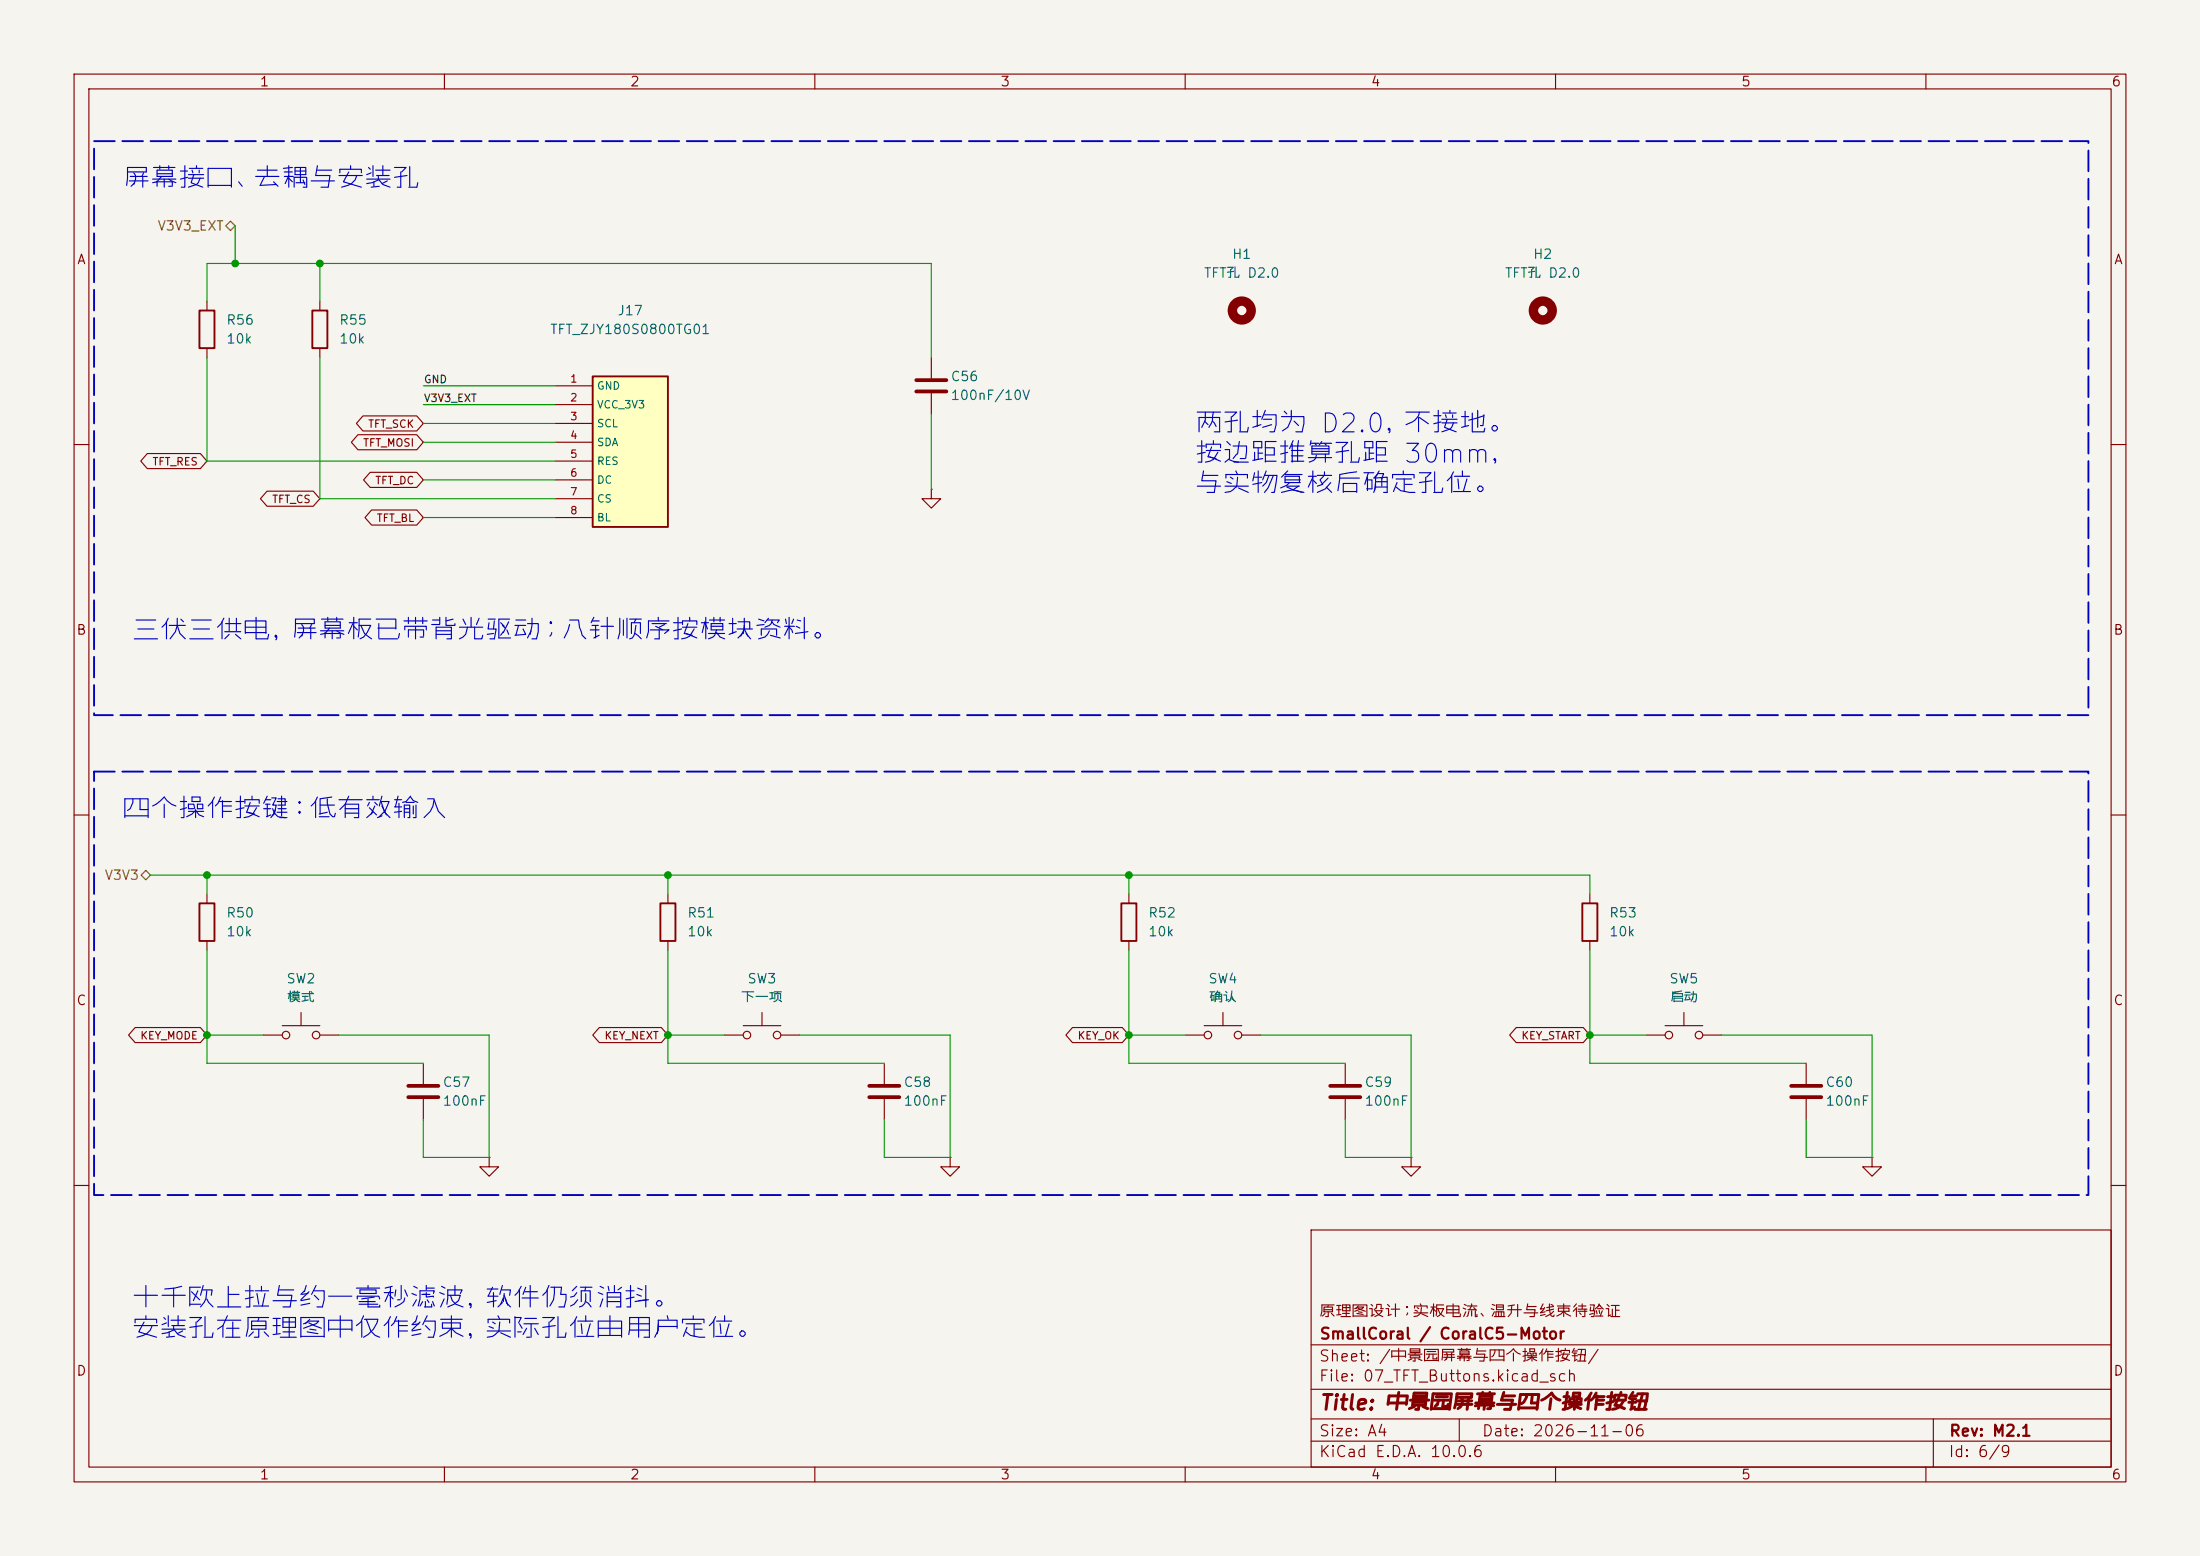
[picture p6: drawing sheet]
(kicad_sch
 (version 20260306)
 (generator "eeschema")
 (generator_version "10.0")
 (paper "A4")
 (title_block
  (title "中景园屏幕与四个操作按钮")
  (date "2026-11-06")
  (rev "M2.1")
  (company "SmallCoral / CoralC5-Motor")
  (comment 1 "原理图设计；实板电流、温升与线束待验证"))
 (lib_symbols
  (symbol "Motor:Device__C"
   (pin_numbers (hide yes))
   (pin_names
    (offset 0.254)) (exclude_from_sim no) (in_bom yes) (on_board yes)
   (in_pos_files yes)
   (duplicate_pin_numbers_are_jumpers no)
   (property "Reference" "C" (at 0.635 2.54 0) (show_name no) (do_not_autoplace no) (effects (font (size 1.27 1.27)) (justify left)))
   (property "Value" "C" (at 0.635 -2.54 0) (show_name no) (do_not_autoplace no) (effects (font (size 1.27 1.27)) (justify left)))
   (property "Footprint" "" (at 0.9652 -3.81 0) (show_name no) (do_not_autoplace no) (hide yes) (effects (font (size 1.27 1.27))))
   (property "Datasheet" "" (at 0 0 0) (show_name no) (do_not_autoplace no) (hide yes) (effects (font (size 1.27 1.27))))
   (property "Description" "Unpolarized capacitor" (at 0 0 0) (show_name no) (do_not_autoplace no) (hide yes) (effects (font (size 1.27 1.27))))
   (symbol "Device__C_0_1"
    (polyline (pts (xy -2.032 0.762) (xy 2.032 0.762)) (stroke (width 0.508) (type default)) (fill (type none)))
    (polyline (pts (xy -2.032 -0.762) (xy 2.032 -0.762)) (stroke (width 0.508) (type default)) (fill (type none))))
   (symbol "Device__C_1_1"
    (pin passive line (at 0 3.81 270) (length 2.794) (name "" (effects (font (size 1.27 1.27)))) (number "1" (effects (font (size 1.27 1.27)))))
    (pin passive line (at 0 -3.81 90) (length 2.794) (name "" (effects (font (size 1.27 1.27)))) (number "2" (effects (font (size 1.27 1.27))))))
   (embedded_fonts no))
  (symbol "Motor:Device__R"
   (pin_numbers (hide yes))
   (pin_names
    (offset 0)) (exclude_from_sim no) (in_bom yes) (on_board yes)
   (in_pos_files yes)
   (duplicate_pin_numbers_are_jumpers no)
   (property "Reference" "R" (at 2.032 0 90) (show_name no) (do_not_autoplace no) (effects (font (size 1.27 1.27))))
   (property "Value" "R" (at 0 0 90) (show_name no) (do_not_autoplace no) (effects (font (size 1.27 1.27))))
   (property "Footprint" "" (at -1.778 0 90) (show_name no) (do_not_autoplace no) (hide yes) (effects (font (size 1.27 1.27))))
   (property "Datasheet" "" (at 0 0 0) (show_name no) (do_not_autoplace no) (hide yes) (effects (font (size 1.27 1.27))))
   (property "Description" "Resistor" (at 0 0 0) (show_name no) (do_not_autoplace no) (hide yes) (effects (font (size 1.27 1.27))))
   (symbol "Device__R_0_1"
    (rectangle (start -1.016 -2.54) (end 1.016 2.54) (stroke (width 0.254) (type default)) (fill (type none))))
   (symbol "Device__R_1_1"
    (pin passive line (at 0 3.81 270) (length 1.27) (name "" (effects (font (size 1.27 1.27)))) (number "1" (effects (font (size 1.27 1.27)))))
    (pin passive line (at 0 -3.81 90) (length 1.27) (name "" (effects (font (size 1.27 1.27)))) (number "2" (effects (font (size 1.27 1.27))))))
   (embedded_fonts no))
  (symbol "Motor:M2_J17"
   (pin_names
    (offset 0.5)) (exclude_from_sim no) (in_bom yes) (on_board yes)
   (in_pos_files yes)
   (duplicate_pin_numbers_are_jumpers no)
   (property "Reference" "J" (at 0 25.4 0) (show_name no) (do_not_autoplace no) (effects (font (size 1.27 1.27))))
   (property "Value" "TFT_ZJY180S0800TG01" (at 0 22.86 0) (show_name no) (do_not_autoplace no) (effects (font (size 1.27 1.27))))
   (property "Footprint" "Motor:Connector_PinHeader_2.54mm__PinHeader_1x08_P2.54mm_Vertical" (at 0 0 0) (show_name no) (do_not_autoplace no) (hide yes) (effects (font (size 1.27 1.27))))
   (property "Datasheet" "" (at 0 0 0) (show_name no) (do_not_autoplace no) (hide yes) (effects (font (size 1.27 1.27))))
   (property "Description" "" (at 0 0 0) (show_name no) (do_not_autoplace no) (hide yes) (effects (font (size 1.27 1.27))))
   (symbol "M2_J17_0_1"
    (rectangle (start -5.08 10.16) (end 5.08 -10.16) (stroke (width 0.254) (type default)) (fill (type background))))
   (symbol "M2_J17_1_1"
    (pin passive line (at -10.16 8.89 0) (length 5.08) (name "GND" (effects (font (size 1.016 1.016)))) (number "1" (effects (font (size 1.016 1.016)))))
    (pin passive line (at -10.16 6.35 0) (length 5.08) (name "VCC_3V3" (effects (font (size 1.016 1.016)))) (number "2" (effects (font (size 1.016 1.016)))))
    (pin passive line (at -10.16 3.81 0) (length 5.08) (name "SCL" (effects (font (size 1.016 1.016)))) (number "3" (effects (font (size 1.016 1.016)))))
    (pin passive line (at -10.16 1.27 0) (length 5.08) (name "SDA" (effects (font (size 1.016 1.016)))) (number "4" (effects (font (size 1.016 1.016)))))
    (pin passive line (at -10.16 -1.27 0) (length 5.08) (name "RES" (effects (font (size 1.016 1.016)))) (number "5" (effects (font (size 1.016 1.016)))))
    (pin passive line (at -10.16 -3.81 0) (length 5.08) (name "DC" (effects (font (size 1.016 1.016)))) (number "6" (effects (font (size 1.016 1.016)))))
    (pin passive line (at -10.16 -6.35 0) (length 5.08) (name "CS" (effects (font (size 1.016 1.016)))) (number "7" (effects (font (size 1.016 1.016)))))
    (pin passive line (at -10.16 -8.89 0) (length 5.08) (name "BL" (effects (font (size 1.016 1.016)))) (number "8" (effects (font (size 1.016 1.016))))))
   (embedded_fonts no))
  (symbol "Motor:Mechanical__MountingHole"
   (pin_names
    (offset 1.016)) (exclude_from_sim no) (in_bom no) (on_board yes)
   (in_pos_files yes)
   (duplicate_pin_numbers_are_jumpers no)
   (property "Reference" "H" (at 0 5.08 0) (show_name no) (do_not_autoplace no) (effects (font (size 1.27 1.27))))
   (property "Value" "MountingHole" (at 0 3.175 0) (show_name no) (do_not_autoplace no) (effects (font (size 1.27 1.27))))
   (property "Footprint" "" (at 0 0 0) (show_name no) (do_not_autoplace no) (hide yes) (effects (font (size 1.27 1.27))))
   (property "Datasheet" "" (at 0 0 0) (show_name no) (do_not_autoplace no) (hide yes) (effects (font (size 1.27 1.27))))
   (property "Description" "Mounting Hole without connection" (at 0 0 0) (show_name no) (do_not_autoplace no) (hide yes) (effects (font (size 1.27 1.27))))
   (symbol "Mechanical__MountingHole_0_1"
    (circle (center 0 0) (radius 1.27) (stroke (width 1.27) (type default)) (fill (type none))))
   (embedded_fonts no))
  (symbol "Motor:Switch__SW_Push"
   (pin_numbers (hide yes))
   (pin_names
    (offset 1.016) (hide yes)) (exclude_from_sim no) (in_bom yes) (on_board yes)
   (in_pos_files yes)
   (duplicate_pin_numbers_are_jumpers no)
   (property "Reference" "SW" (at 1.27 2.54 0) (show_name no) (do_not_autoplace no) (effects (font (size 1.27 1.27)) (justify left)))
   (property "Value" "SW_Push" (at 0 -1.524 0) (show_name no) (do_not_autoplace no) (effects (font (size 1.27 1.27))))
   (property "Footprint" "" (at 0 5.08 0) (show_name no) (do_not_autoplace no) (hide yes) (effects (font (size 1.27 1.27))))
   (property "Datasheet" "" (at 0 5.08 0) (show_name no) (do_not_autoplace no) (hide yes) (effects (font (size 1.27 1.27))))
   (property "Description" "Push button switch, generic, two pins" (at 0 0 0) (show_name no) (do_not_autoplace no) (hide yes) (effects (font (size 1.27 1.27))))
   (symbol "Switch__SW_Push_0_1"
    (circle (center -2.032 0) (radius 0.508) (stroke (width 0) (type default)) (fill (type none)))
    (polyline (pts (xy 0 1.27) (xy 0 3.048)) (stroke (width 0) (type default)) (fill (type none)))
    (circle (center 2.032 0) (radius 0.508) (stroke (width 0) (type default)) (fill (type none)))
    (polyline (pts (xy 2.54 1.27) (xy -2.54 1.27)) (stroke (width 0) (type default)) (fill (type none)))
    (pin passive line (at -5.08 0 0) (length 2.54) (name "1" (effects (font (size 1.27 1.27)))) (number "1" (effects (font (size 1.27 1.27)))))
    (pin passive line (at 5.08 0 180) (length 2.54) (name "2" (effects (font (size 1.27 1.27)))) (number "2" (effects (font (size 1.27 1.27))))))
   (embedded_fonts no))
  (symbol "Motor:power__GND"
   (power global)
   (pin_numbers (hide yes))
   (pin_names
    (offset 0) (hide yes)) (exclude_from_sim no) (in_bom yes) (on_board yes)
   (in_pos_files yes)
   (duplicate_pin_numbers_are_jumpers no)
   (property "Reference" "#PWR" (at 0 -6.35 0) (show_name no) (do_not_autoplace no) (hide yes) (effects (font (size 1.27 1.27))))
   (property "Value" "GND" (at 0 -3.81 0) (show_name no) (do_not_autoplace no) (effects (font (size 1.27 1.27))))
   (property "Footprint" "" (at 0 0 0) (show_name no) (do_not_autoplace no) (hide yes) (effects (font (size 1.27 1.27))))
   (property "Datasheet" "" (at 0 0 0) (show_name no) (do_not_autoplace no) (hide yes) (effects (font (size 1.27 1.27))))
   (property "Description" "Power symbol creates a global label with name \"GND\" , ground" (at 0 0 0) (show_name no) (do_not_autoplace no) (hide yes) (effects (font (size 1.27 1.27))))
   (symbol "power__GND_0_1"
    (polyline (pts (xy 0 0) (xy 0 -1.27) (xy 1.27 -1.27) (xy 0 -2.54) (xy -1.27 -1.27) (xy 0 -1.27)) (stroke (width 0) (type default)) (fill (type none))))
   (symbol "power__GND_1_1"
    (pin power_in line (at 0 0 270) (length 0) (name "" (effects (font (size 1.27 1.27)))) (number "1" (effects (font (size 1.27 1.27))))))
   (embedded_fonts no)))
 (symbol
  (lib_id "Motor:M2_J17")
  (at 85.09 60.96 0)
  (unit 1)
  (body_style 1)
  (exclude_from_sim no)
  (in_bom yes)
  (on_board yes)
  (in_pos_files yes)
  (dnp no)
  (property "Reference" "J17" (at 85.09 41.91 0) (show_name no) (do_not_autoplace no) (effects (font (size 1.27 1.27))))
  (property "Value" "TFT_ZJY180S0800TG01" (at 85.09 44.45 0) (show_name no) (do_not_autoplace no) (effects (font (size 1.27 1.27))))
  (property "Footprint" "Motor:Connector_PinHeader_2.54mm__PinHeader_1x08_P2.54mm_Vertical" (at 85.09 60.96 0) (hide yes) (show_name no) (do_not_autoplace no) (effects (font (size 1.27 1.27))))
  (property "Datasheet" "" (at 85.09 60.96 0) (hide yes) (show_name no) (do_not_autoplace no) (effects (font (size 1.27 1.27))))
  (property "Description" "" (at 85.09 60.96 0) (show_name no) (do_not_autoplace no) (effects (font (size 1.27 1.27))))
  (pin "1")
  (pin "2")
  (pin "3")
  (pin "4")
  (pin "5")
  (pin "6")
  (pin "7")
  (pin "8"))
 (symbol
  (lib_id "Motor:power__GND")
  (at 128.27 156.21 0)
  (unit 1)
  (body_style 1)
  (exclude_from_sim no)
  (in_bom no)
  (on_board no)
  (in_pos_files yes)
  (dnp no)
  (property "Reference" "#PWR205" (at 128.27 156.21 0) (hide yes) (show_name no) (do_not_autoplace no) (effects (font (size 1.27 1.27))))
  (property "Value" "GND" (at 128.27 160.02 0) (hide yes) (show_name no) (do_not_autoplace no) (effects (font (size 1.27 1.27))))
  (property "Footprint" "" (at 128.27 156.21 0) (hide yes) (show_name no) (do_not_autoplace no) (effects (font (size 1.27 1.27))))
  (property "Datasheet" "" (at 128.27 156.21 0) (hide yes) (show_name no) (do_not_autoplace no) (effects (font (size 1.27 1.27))))
  (property "Description" "" (at 128.27 156.21 0) (show_name no) (do_not_autoplace no) (effects (font (size 1.27 1.27))))
  (pin "1"))
 (symbol
  (lib_id "Motor:Device__R")
  (at 152.4 124.46 0)
  (unit 1)
  (body_style 1)
  (exclude_from_sim no)
  (in_bom yes)
  (on_board yes)
  (in_pos_files yes)
  (dnp no)
  (property "Reference" "R52" (at 154.94 123.19 0) (show_name no) (do_not_autoplace no) (effects (font (size 1.27 1.27)) (justify left)))
  (property "Value" "10k" (at 154.94 125.73 0) (show_name no) (do_not_autoplace no) (effects (font (size 1.27 1.27)) (justify left)))
  (property "Footprint" "Motor:Resistor_SMD__R_0603_1608Metric" (at 152.4 124.46 0) (hide yes) (show_name no) (do_not_autoplace no) (effects (font (size 1.27 1.27))))
  (property "Datasheet" "" (at 152.4 124.46 0) (hide yes) (show_name no) (do_not_autoplace no) (effects (font (size 1.27 1.27))))
  (property "Description" "" (at 152.4 124.46 0) (show_name no) (do_not_autoplace no) (effects (font (size 1.27 1.27))))
  (pin "1")
  (pin "2"))
 (symbol
  (lib_id "Motor:Mechanical__MountingHole")
  (at 208.28 41.91 0)
  (unit 1)
  (body_style 1)
  (exclude_from_sim no)
  (in_bom no)
  (on_board yes)
  (in_pos_files yes)
  (dnp no)
  (property "Reference" "H2" (at 208.28 34.29 0) (show_name no) (do_not_autoplace no) (effects (font (size 1.27 1.27))))
  (property "Value" "TFT孔 D2.0" (at 208.28 36.83 0) (show_name no) (do_not_autoplace no) (effects (font (size 1.27 1.27))))
  (property "Footprint" "Motor:MountingHole__MountingHole_2mm" (at 208.28 41.91 0) (hide yes) (show_name no) (do_not_autoplace no) (effects (font (size 1.27 1.27))))
  (property "Datasheet" "" (at 208.28 41.91 0) (hide yes) (show_name no) (do_not_autoplace no) (effects (font (size 1.27 1.27))))
  (property "Description" "" (at 208.28 41.91 0) (show_name no) (do_not_autoplace no) (effects (font (size 1.27 1.27)))))
 (symbol
  (lib_id "Motor:Device__C")
  (at 125.73 52.07 0)
  (unit 1)
  (body_style 1)
  (exclude_from_sim no)
  (in_bom yes)
  (on_board yes)
  (in_pos_files yes)
  (dnp no)
  (property "Reference" "C56" (at 128.27 50.8 0) (show_name no) (do_not_autoplace no) (effects (font (size 1.27 1.27)) (justify left)))
  (property "Value" "100nF/10V" (at 128.27 53.34 0) (show_name no) (do_not_autoplace no) (effects (font (size 1.27 1.27)) (justify left)))
  (property "Footprint" "Motor:Capacitor_SMD__C_0603_1608Metric" (at 125.73 52.07 0) (hide yes) (show_name no) (do_not_autoplace no) (effects (font (size 1.27 1.27))))
  (property "Datasheet" "" (at 125.73 52.07 0) (hide yes) (show_name no) (do_not_autoplace no) (effects (font (size 1.27 1.27))))
  (property "Description" "" (at 125.73 52.07 0) (show_name no) (do_not_autoplace no) (effects (font (size 1.27 1.27))))
  (pin "1")
  (pin "2"))
 (symbol
  (lib_id "Motor:Device__R")
  (at 214.63 124.46 0)
  (unit 1)
  (body_style 1)
  (exclude_from_sim no)
  (in_bom yes)
  (on_board yes)
  (in_pos_files yes)
  (dnp no)
  (property "Reference" "R53" (at 217.17 123.19 0) (show_name no) (do_not_autoplace no) (effects (font (size 1.27 1.27)) (justify left)))
  (property "Value" "10k" (at 217.17 125.73 0) (show_name no) (do_not_autoplace no) (effects (font (size 1.27 1.27)) (justify left)))
  (property "Footprint" "Motor:Resistor_SMD__R_0603_1608Metric" (at 214.63 124.46 0) (hide yes) (show_name no) (do_not_autoplace no) (effects (font (size 1.27 1.27))))
  (property "Datasheet" "" (at 214.63 124.46 0) (hide yes) (show_name no) (do_not_autoplace no) (effects (font (size 1.27 1.27))))
  (property "Description" "" (at 214.63 124.46 0) (show_name no) (do_not_autoplace no) (effects (font (size 1.27 1.27))))
  (pin "1")
  (pin "2"))
 (symbol
  (lib_id "Motor:Mechanical__MountingHole")
  (at 167.64 41.91 0)
  (unit 1)
  (body_style 1)
  (exclude_from_sim no)
  (in_bom no)
  (on_board yes)
  (in_pos_files yes)
  (dnp no)
  (property "Reference" "H1" (at 167.64 34.29 0) (show_name no) (do_not_autoplace no) (effects (font (size 1.27 1.27))))
  (property "Value" "TFT孔 D2.0" (at 167.64 36.83 0) (show_name no) (do_not_autoplace no) (effects (font (size 1.27 1.27))))
  (property "Footprint" "Motor:MountingHole__MountingHole_2mm" (at 167.64 41.91 0) (hide yes) (show_name no) (do_not_autoplace no) (effects (font (size 1.27 1.27))))
  (property "Datasheet" "" (at 167.64 41.91 0) (hide yes) (show_name no) (do_not_autoplace no) (effects (font (size 1.27 1.27))))
  (property "Description" "" (at 167.64 41.91 0) (show_name no) (do_not_autoplace no) (effects (font (size 1.27 1.27)))))
 (symbol
  (lib_id "Motor:Device__R")
  (at 27.94 44.45 0)
  (unit 1)
  (body_style 1)
  (exclude_from_sim no)
  (in_bom yes)
  (on_board yes)
  (in_pos_files yes)
  (dnp no)
  (property "Reference" "R56" (at 30.48 43.18 0) (show_name no) (do_not_autoplace no) (effects (font (size 1.27 1.27)) (justify left)))
  (property "Value" "10k" (at 30.48 45.72 0) (show_name no) (do_not_autoplace no) (effects (font (size 1.27 1.27)) (justify left)))
  (property "Footprint" "Motor:Resistor_SMD__R_0603_1608Metric" (at 27.94 44.45 0) (hide yes) (show_name no) (do_not_autoplace no) (effects (font (size 1.27 1.27))))
  (property "Datasheet" "" (at 27.94 44.45 0) (hide yes) (show_name no) (do_not_autoplace no) (effects (font (size 1.27 1.27))))
  (property "Description" "" (at 27.94 44.45 0) (show_name no) (do_not_autoplace no) (effects (font (size 1.27 1.27))))
  (pin "1")
  (pin "2"))
 (symbol
  (lib_id "Motor:Device__C")
  (at 57.15 147.32 0)
  (unit 1)
  (body_style 1)
  (exclude_from_sim no)
  (in_bom yes)
  (on_board yes)
  (in_pos_files yes)
  (dnp no)
  (property "Reference" "C57" (at 59.69 146.05 0) (show_name no) (do_not_autoplace no) (effects (font (size 1.27 1.27)) (justify left)))
  (property "Value" "100nF" (at 59.69 148.59 0) (show_name no) (do_not_autoplace no) (effects (font (size 1.27 1.27)) (justify left)))
  (property "Footprint" "Motor:Capacitor_SMD__C_0603_1608Metric" (at 57.15 147.32 0) (hide yes) (show_name no) (do_not_autoplace no) (effects (font (size 1.27 1.27))))
  (property "Datasheet" "" (at 57.15 147.32 0) (hide yes) (show_name no) (do_not_autoplace no) (effects (font (size 1.27 1.27))))
  (property "Description" "" (at 57.15 147.32 0) (show_name no) (do_not_autoplace no) (effects (font (size 1.27 1.27))))
  (pin "1")
  (pin "2"))
 (symbol
  (lib_id "Motor:Device__C")
  (at 243.84 147.32 0)
  (unit 1)
  (body_style 1)
  (exclude_from_sim no)
  (in_bom yes)
  (on_board yes)
  (in_pos_files yes)
  (dnp no)
  (property "Reference" "C60" (at 246.38 146.05 0) (show_name no) (do_not_autoplace no) (effects (font (size 1.27 1.27)) (justify left)))
  (property "Value" "100nF" (at 246.38 148.59 0) (show_name no) (do_not_autoplace no) (effects (font (size 1.27 1.27)) (justify left)))
  (property "Footprint" "Motor:Capacitor_SMD__C_0603_1608Metric" (at 243.84 147.32 0) (hide yes) (show_name no) (do_not_autoplace no) (effects (font (size 1.27 1.27))))
  (property "Datasheet" "" (at 243.84 147.32 0) (hide yes) (show_name no) (do_not_autoplace no) (effects (font (size 1.27 1.27))))
  (property "Description" "" (at 243.84 147.32 0) (show_name no) (do_not_autoplace no) (effects (font (size 1.27 1.27))))
  (pin "1")
  (pin "2"))
 (symbol
  (lib_id "Motor:power__GND")
  (at 252.73 156.21 0)
  (unit 1)
  (body_style 1)
  (exclude_from_sim no)
  (in_bom no)
  (on_board no)
  (in_pos_files yes)
  (dnp no)
  (property "Reference" "#PWR207" (at 252.73 156.21 0) (hide yes) (show_name no) (do_not_autoplace no) (effects (font (size 1.27 1.27))))
  (property "Value" "GND" (at 252.73 160.02 0) (hide yes) (show_name no) (do_not_autoplace no) (effects (font (size 1.27 1.27))))
  (property "Footprint" "" (at 252.73 156.21 0) (hide yes) (show_name no) (do_not_autoplace no) (effects (font (size 1.27 1.27))))
  (property "Datasheet" "" (at 252.73 156.21 0) (hide yes) (show_name no) (do_not_autoplace no) (effects (font (size 1.27 1.27))))
  (property "Description" "" (at 252.73 156.21 0) (show_name no) (do_not_autoplace no) (effects (font (size 1.27 1.27))))
  (pin "1"))
 (symbol
  (lib_id "Motor:Device__C")
  (at 119.38 147.32 0)
  (unit 1)
  (body_style 1)
  (exclude_from_sim no)
  (in_bom yes)
  (on_board yes)
  (in_pos_files yes)
  (dnp no)
  (property "Reference" "C58" (at 121.92 146.05 0) (show_name no) (do_not_autoplace no) (effects (font (size 1.27 1.27)) (justify left)))
  (property "Value" "100nF" (at 121.92 148.59 0) (show_name no) (do_not_autoplace no) (effects (font (size 1.27 1.27)) (justify left)))
  (property "Footprint" "Motor:Capacitor_SMD__C_0603_1608Metric" (at 119.38 147.32 0) (hide yes) (show_name no) (do_not_autoplace no) (effects (font (size 1.27 1.27))))
  (property "Datasheet" "" (at 119.38 147.32 0) (hide yes) (show_name no) (do_not_autoplace no) (effects (font (size 1.27 1.27))))
  (property "Description" "" (at 119.38 147.32 0) (show_name no) (do_not_autoplace no) (effects (font (size 1.27 1.27))))
  (pin "1")
  (pin "2"))
 (symbol
  (lib_id "Motor:Device__R")
  (at 90.17 124.46 0)
  (unit 1)
  (body_style 1)
  (exclude_from_sim no)
  (in_bom yes)
  (on_board yes)
  (in_pos_files yes)
  (dnp no)
  (property "Reference" "R51" (at 92.71 123.19 0) (show_name no) (do_not_autoplace no) (effects (font (size 1.27 1.27)) (justify left)))
  (property "Value" "10k" (at 92.71 125.73 0) (show_name no) (do_not_autoplace no) (effects (font (size 1.27 1.27)) (justify left)))
  (property "Footprint" "Motor:Resistor_SMD__R_0603_1608Metric" (at 90.17 124.46 0) (hide yes) (show_name no) (do_not_autoplace no) (effects (font (size 1.27 1.27))))
  (property "Datasheet" "" (at 90.17 124.46 0) (hide yes) (show_name no) (do_not_autoplace no) (effects (font (size 1.27 1.27))))
  (property "Description" "" (at 90.17 124.46 0) (show_name no) (do_not_autoplace no) (effects (font (size 1.27 1.27))))
  (pin "1")
  (pin "2"))
 (symbol
  (lib_id "Motor:Device__R")
  (at 27.94 124.46 0)
  (unit 1)
  (body_style 1)
  (exclude_from_sim no)
  (in_bom yes)
  (on_board yes)
  (in_pos_files yes)
  (dnp no)
  (property "Reference" "R50" (at 30.48 123.19 0) (show_name no) (do_not_autoplace no) (effects (font (size 1.27 1.27)) (justify left)))
  (property "Value" "10k" (at 30.48 125.73 0) (show_name no) (do_not_autoplace no) (effects (font (size 1.27 1.27)) (justify left)))
  (property "Footprint" "Motor:Resistor_SMD__R_0603_1608Metric" (at 27.94 124.46 0) (hide yes) (show_name no) (do_not_autoplace no) (effects (font (size 1.27 1.27))))
  (property "Datasheet" "" (at 27.94 124.46 0) (hide yes) (show_name no) (do_not_autoplace no) (effects (font (size 1.27 1.27))))
  (property "Description" "" (at 27.94 124.46 0) (show_name no) (do_not_autoplace no) (effects (font (size 1.27 1.27))))
  (pin "1")
  (pin "2"))
 (symbol
  (lib_id "Motor:Device__C")
  (at 181.61 147.32 0)
  (unit 1)
  (body_style 1)
  (exclude_from_sim no)
  (in_bom yes)
  (on_board yes)
  (in_pos_files yes)
  (dnp no)
  (property "Reference" "C59" (at 184.15 146.05 0) (show_name no) (do_not_autoplace no) (effects (font (size 1.27 1.27)) (justify left)))
  (property "Value" "100nF" (at 184.15 148.59 0) (show_name no) (do_not_autoplace no) (effects (font (size 1.27 1.27)) (justify left)))
  (property "Footprint" "Motor:Capacitor_SMD__C_0603_1608Metric" (at 181.61 147.32 0) (hide yes) (show_name no) (do_not_autoplace no) (effects (font (size 1.27 1.27))))
  (property "Datasheet" "" (at 181.61 147.32 0) (hide yes) (show_name no) (do_not_autoplace no) (effects (font (size 1.27 1.27))))
  (property "Description" "" (at 181.61 147.32 0) (show_name no) (do_not_autoplace no) (effects (font (size 1.27 1.27))))
  (pin "1")
  (pin "2"))
 (symbol
  (lib_id "Motor:Switch__SW_Push")
  (at 227.33 139.7 0)
  (unit 1)
  (body_style 1)
  (exclude_from_sim no)
  (in_bom yes)
  (on_board yes)
  (in_pos_files yes)
  (dnp no)
  (property "Reference" "SW5" (at 227.33 132.08 0) (show_name no) (do_not_autoplace no) (effects (font (size 1.27 1.27))))
  (property "Value" "启动" (at 227.33 134.62 0) (show_name no) (do_not_autoplace no) (effects (font (size 1.27 1.27))))
  (property "Footprint" "Motor:Button_Switch_THT__SW_PUSH_6mm_H4.3mm" (at 227.33 139.7 0) (hide yes) (show_name no) (do_not_autoplace no) (effects (font (size 1.27 1.27))))
  (property "Datasheet" "" (at 227.33 139.7 0) (hide yes) (show_name no) (do_not_autoplace no) (effects (font (size 1.27 1.27))))
  (property "Description" "" (at 227.33 139.7 0) (show_name no) (do_not_autoplace no) (effects (font (size 1.27 1.27))))
  (pin "1")
  (pin "2"))
 (symbol
  (lib_id "Motor:Switch__SW_Push")
  (at 102.87 139.7 0)
  (unit 1)
  (body_style 1)
  (exclude_from_sim no)
  (in_bom yes)
  (on_board yes)
  (in_pos_files yes)
  (dnp no)
  (property "Reference" "SW3" (at 102.87 132.08 0) (show_name no) (do_not_autoplace no) (effects (font (size 1.27 1.27))))
  (property "Value" "下一项" (at 102.87 134.62 0) (show_name no) (do_not_autoplace no) (effects (font (size 1.27 1.27))))
  (property "Footprint" "Motor:Button_Switch_THT__SW_PUSH_6mm_H4.3mm" (at 102.87 139.7 0) (hide yes) (show_name no) (do_not_autoplace no) (effects (font (size 1.27 1.27))))
  (property "Datasheet" "" (at 102.87 139.7 0) (hide yes) (show_name no) (do_not_autoplace no) (effects (font (size 1.27 1.27))))
  (property "Description" "" (at 102.87 139.7 0) (show_name no) (do_not_autoplace no) (effects (font (size 1.27 1.27))))
  (pin "1")
  (pin "2"))
 (symbol
  (lib_id "Motor:power__GND")
  (at 190.5 156.21 0)
  (unit 1)
  (body_style 1)
  (exclude_from_sim no)
  (in_bom no)
  (on_board no)
  (in_pos_files yes)
  (dnp no)
  (property "Reference" "#PWR206" (at 190.5 156.21 0) (hide yes) (show_name no) (do_not_autoplace no) (effects (font (size 1.27 1.27))))
  (property "Value" "GND" (at 190.5 160.02 0) (hide yes) (show_name no) (do_not_autoplace no) (effects (font (size 1.27 1.27))))
  (property "Footprint" "" (at 190.5 156.21 0) (hide yes) (show_name no) (do_not_autoplace no) (effects (font (size 1.27 1.27))))
  (property "Datasheet" "" (at 190.5 156.21 0) (hide yes) (show_name no) (do_not_autoplace no) (effects (font (size 1.27 1.27))))
  (property "Description" "" (at 190.5 156.21 0) (show_name no) (do_not_autoplace no) (effects (font (size 1.27 1.27))))
  (pin "1"))
 (symbol
  (lib_id "Motor:Switch__SW_Push")
  (at 40.64 139.7 0)
  (unit 1)
  (body_style 1)
  (exclude_from_sim no)
  (in_bom yes)
  (on_board yes)
  (in_pos_files yes)
  (dnp no)
  (property "Reference" "SW2" (at 40.64 132.08 0) (show_name no) (do_not_autoplace no) (effects (font (size 1.27 1.27))))
  (property "Value" "模式" (at 40.64 134.62 0) (show_name no) (do_not_autoplace no) (effects (font (size 1.27 1.27))))
  (property "Footprint" "Motor:Button_Switch_THT__SW_PUSH_6mm_H4.3mm" (at 40.64 139.7 0) (hide yes) (show_name no) (do_not_autoplace no) (effects (font (size 1.27 1.27))))
  (property "Datasheet" "" (at 40.64 139.7 0) (hide yes) (show_name no) (do_not_autoplace no) (effects (font (size 1.27 1.27))))
  (property "Description" "" (at 40.64 139.7 0) (show_name no) (do_not_autoplace no) (effects (font (size 1.27 1.27))))
  (pin "1")
  (pin "2"))
 (symbol
  (lib_id "Motor:Device__R")
  (at 43.18 44.45 0)
  (unit 1)
  (body_style 1)
  (exclude_from_sim no)
  (in_bom yes)
  (on_board yes)
  (in_pos_files yes)
  (dnp no)
  (property "Reference" "R55" (at 45.72 43.18 0) (show_name no) (do_not_autoplace no) (effects (font (size 1.27 1.27)) (justify left)))
  (property "Value" "10k" (at 45.72 45.72 0) (show_name no) (do_not_autoplace no) (effects (font (size 1.27 1.27)) (justify left)))
  (property "Footprint" "Motor:Resistor_SMD__R_0603_1608Metric" (at 43.18 44.45 0) (hide yes) (show_name no) (do_not_autoplace no) (effects (font (size 1.27 1.27))))
  (property "Datasheet" "" (at 43.18 44.45 0) (hide yes) (show_name no) (do_not_autoplace no) (effects (font (size 1.27 1.27))))
  (property "Description" "" (at 43.18 44.45 0) (show_name no) (do_not_autoplace no) (effects (font (size 1.27 1.27))))
  (pin "1")
  (pin "2"))
 (symbol
  (lib_id "Motor:Switch__SW_Push")
  (at 165.1 139.7 0)
  (unit 1)
  (body_style 1)
  (exclude_from_sim no)
  (in_bom yes)
  (on_board yes)
  (in_pos_files yes)
  (dnp no)
  (property "Reference" "SW4" (at 165.1 132.08 0) (show_name no) (do_not_autoplace no) (effects (font (size 1.27 1.27))))
  (property "Value" "确认" (at 165.1 134.62 0) (show_name no) (do_not_autoplace no) (effects (font (size 1.27 1.27))))
  (property "Footprint" "Motor:Button_Switch_THT__SW_PUSH_6mm_H4.3mm" (at 165.1 139.7 0) (hide yes) (show_name no) (do_not_autoplace no) (effects (font (size 1.27 1.27))))
  (property "Datasheet" "" (at 165.1 139.7 0) (hide yes) (show_name no) (do_not_autoplace no) (effects (font (size 1.27 1.27))))
  (property "Description" "" (at 165.1 139.7 0) (show_name no) (do_not_autoplace no) (effects (font (size 1.27 1.27))))
  (pin "1")
  (pin "2"))
 (symbol
  (lib_id "Motor:power__GND")
  (at 66.04 156.21 0)
  (unit 1)
  (body_style 1)
  (exclude_from_sim no)
  (in_bom no)
  (on_board no)
  (in_pos_files yes)
  (dnp no)
  (property "Reference" "#PWR204" (at 66.04 156.21 0) (hide yes) (show_name no) (do_not_autoplace no) (effects (font (size 1.27 1.27))))
  (property "Value" "GND" (at 66.04 160.02 0) (hide yes) (show_name no) (do_not_autoplace no) (effects (font (size 1.27 1.27))))
  (property "Footprint" "" (at 66.04 156.21 0) (hide yes) (show_name no) (do_not_autoplace no) (effects (font (size 1.27 1.27))))
  (property "Datasheet" "" (at 66.04 156.21 0) (hide yes) (show_name no) (do_not_autoplace no) (effects (font (size 1.27 1.27))))
  (property "Description" "" (at 66.04 156.21 0) (show_name no) (do_not_autoplace no) (effects (font (size 1.27 1.27))))
  (pin "1"))
 (symbol
  (lib_id "Motor:power__GND")
  (at 125.73 66.04 0)
  (unit 1)
  (body_style 1)
  (exclude_from_sim no)
  (in_bom no)
  (on_board no)
  (in_pos_files yes)
  (dnp no)
  (property "Reference" "#PWR208" (at 125.73 66.04 0) (hide yes) (show_name no) (do_not_autoplace no) (effects (font (size 1.27 1.27))))
  (property "Value" "GND" (at 125.73 69.85 0) (hide yes) (show_name no) (do_not_autoplace no) (effects (font (size 1.27 1.27))))
  (property "Footprint" "" (at 125.73 66.04 0) (hide yes) (show_name no) (do_not_autoplace no) (effects (font (size 1.27 1.27))))
  (property "Datasheet" "" (at 125.73 66.04 0) (hide yes) (show_name no) (do_not_autoplace no) (effects (font (size 1.27 1.27))))
  (property "Description" "" (at 125.73 66.04 0) (show_name no) (do_not_autoplace no) (effects (font (size 1.27 1.27))))
  (pin "1"))
 (rectangle
  (start 12.7 19.05)
  (end 281.94 96.52)
  (stroke (width 0.254) (type dash))
  (fill (type none)))
 (text "屏幕接口、去耦与安装孔"
  (at 16.51 22.86 0)
  (effects (font (size 2.54 2.54)) (justify left top)))
 (hierarchical_label "V3V3_EXT"
  (shape bidirectional)
  (at 31.75 30.48 180)
  (effects (font (size 1.27 1.27)) (justify right)))
 (label "GND"
  (at 57.15 52.07 0)
  (effects (font (size 1.016 1.016)) (justify left bottom)))
 (label "V3V3_EXT"
  (at 57.15 54.61 0)
  (effects (font (size 1.016 1.016)) (justify left bottom)))
 (global_label "TFT_SCK"
  (shape bidirectional)
  (at 57.15 57.15 180)
  (effects (font (size 1.016 1.016)) (justify right))
  (property "Intersheetrefs" "${INTERSHEET_REFS}" (at 62.23 60.96 0) (hide yes) (show_name no) (do_not_autoplace no) (effects (font (size 1.27 1.27)))))
 (global_label "TFT_MOSI"
  (shape bidirectional)
  (at 57.15 59.69 180)
  (effects (font (size 1.016 1.016)) (justify right))
  (property "Intersheetrefs" "${INTERSHEET_REFS}" (at 62.23 63.5 0) (hide yes) (show_name no) (do_not_autoplace no) (effects (font (size 1.27 1.27)))))
 (global_label "TFT_DC"
  (shape bidirectional)
  (at 57.15 64.77 180)
  (effects (font (size 1.016 1.016)) (justify right))
  (property "Intersheetrefs" "${INTERSHEET_REFS}" (at 62.23 68.58 0) (hide yes) (show_name no) (do_not_autoplace no) (effects (font (size 1.27 1.27)))))
 (global_label "TFT_BL"
  (shape bidirectional)
  (at 57.15 69.85 180)
  (effects (font (size 1.016 1.016)) (justify right))
  (property "Intersheetrefs" "${INTERSHEET_REFS}" (at 62.23 73.66 0) (hide yes) (show_name no) (do_not_autoplace no) (effects (font (size 1.27 1.27)))))
 (global_label "TFT_RES"
  (shape bidirectional)
  (at 27.94 62.23 180)
  (effects (font (size 1.016 1.016)) (justify right))
  (property "Intersheetrefs" "${INTERSHEET_REFS}" (at 140.97 80.01 0) (hide yes) (show_name no) (do_not_autoplace no) (effects (font (size 1.27 1.27)))))
 (global_label "TFT_CS"
  (shape bidirectional)
  (at 43.18 67.31 180)
  (effects (font (size 1.016 1.016)) (justify right))
  (property "Intersheetrefs" "${INTERSHEET_REFS}" (at 109.22 80.01 0) (hide yes) (show_name no) (do_not_autoplace no) (effects (font (size 1.27 1.27)))))
 (text "两孔均为 D2.0，不接地。\n按边距推算孔距 30mm，\n与实物复核后确定孔位。"
  (at 161.29 55.88 0)
  (effects (font (size 2.54 2.54)) (justify left top)))
 (text "三伏三供电，屏幕板已带背光驱动；八针顺序按模块资料。"
  (at 17.78 83.82 0)
  (effects (font (size 2.54 2.54)) (justify left top)))
 (rectangle
  (start 12.7 104.14)
  (end 281.94 161.29)
  (stroke (width 0.254) (type dash))
  (fill (type none)))
 (text "四个操作按键：低有效输入"
  (at 16.51 107.95 0)
  (effects (font (size 2.54 2.54)) (justify left top)))
 (hierarchical_label "V3V3"
  (shape bidirectional)
  (at 20.32 118.11 180)
  (effects (font (size 1.27 1.27)) (justify right)))
 (global_label "KEY_MODE"
  (shape bidirectional)
  (at 27.94 139.7 180)
  (effects (font (size 1.016 1.016)) (justify right))
  (property "Intersheetrefs" "${INTERSHEET_REFS}" (at 27.94 132.08 0) (hide yes) (show_name no) (do_not_autoplace no) (effects (font (size 1.27 1.27)))))
 (global_label "KEY_NEXT"
  (shape bidirectional)
  (at 90.17 139.7 180)
  (effects (font (size 1.016 1.016)) (justify right))
  (property "Intersheetrefs" "${INTERSHEET_REFS}" (at 90.17 132.08 0) (hide yes) (show_name no) (do_not_autoplace no) (effects (font (size 1.27 1.27)))))
 (global_label "KEY_OK"
  (shape bidirectional)
  (at 152.4 139.7 180)
  (effects (font (size 1.016 1.016)) (justify right))
  (property "Intersheetrefs" "${INTERSHEET_REFS}" (at 152.4 132.08 0) (hide yes) (show_name no) (do_not_autoplace no) (effects (font (size 1.27 1.27)))))
 (global_label "KEY_START"
  (shape bidirectional)
  (at 214.63 139.7 180)
  (effects (font (size 1.016 1.016)) (justify right))
  (property "Intersheetrefs" "${INTERSHEET_REFS}" (at 214.63 132.08 0) (hide yes) (show_name no) (do_not_autoplace no) (effects (font (size 1.27 1.27)))))
 (text "十千欧上拉与约一毫秒滤波，软件仍须消抖。\n安装孔在原理图中仅作约束，实际孔位由用户定位。"
  (at 17.78 173.99 0)
  (effects (font (size 2.54 2.54)) (justify left top)))
 (wire
  (pts (xy 20.32 118.11) (xy 27.94 118.11))
  (stroke (width 0) (type default)))
 (wire
  (pts (xy 27.94 35.56) (xy 27.94 40.64))
  (stroke (width 0) (type default)))
 (wire
  (pts (xy 27.94 35.56) (xy 31.75 35.56))
  (stroke (width 0) (type default)))
 (wire
  (pts (xy 27.94 48.26) (xy 27.94 62.23))
  (stroke (width 0) (type default)))
 (wire
  (pts (xy 27.94 62.23) (xy 74.93 62.23))
  (stroke (width 0) (type default)))
 (wire
  (pts (xy 27.94 118.11) (xy 27.94 120.65))
  (stroke (width 0) (type default)))
 (wire
  (pts (xy 27.94 118.11) (xy 90.17 118.11))
  (stroke (width 0) (type default)))
 (wire
  (pts (xy 27.94 128.27) (xy 27.94 139.7))
  (stroke (width 0) (type default)))
 (wire
  (pts (xy 27.94 139.7) (xy 27.94 143.51))
  (stroke (width 0) (type default)))
 (wire
  (pts (xy 27.94 139.7) (xy 35.56 139.7))
  (stroke (width 0) (type default)))
 (wire
  (pts (xy 27.94 143.51) (xy 57.15 143.51))
  (stroke (width 0) (type default)))
 (wire
  (pts (xy 31.75 30.48) (xy 31.75 35.56))
  (stroke (width 0) (type default)))
 (wire
  (pts (xy 31.75 35.56) (xy 43.18 35.56))
  (stroke (width 0) (type default)))
 (wire
  (pts (xy 43.18 35.56) (xy 43.18 40.64))
  (stroke (width 0) (type default)))
 (wire
  (pts (xy 43.18 35.56) (xy 125.73 35.56))
  (stroke (width 0) (type default)))
 (wire
  (pts (xy 43.18 48.26) (xy 43.18 67.31))
  (stroke (width 0) (type default)))
 (wire
  (pts (xy 43.18 67.31) (xy 74.93 67.31))
  (stroke (width 0) (type default)))
 (wire
  (pts (xy 45.72 139.7) (xy 66.04 139.7))
  (stroke (width 0) (type default)))
 (wire
  (pts (xy 57.15 52.07) (xy 74.93 52.07))
  (stroke (width 0) (type default)))
 (wire
  (pts (xy 57.15 54.61) (xy 74.93 54.61))
  (stroke (width 0) (type default)))
 (wire
  (pts (xy 57.15 57.15) (xy 74.93 57.15))
  (stroke (width 0) (type default)))
 (wire
  (pts (xy 57.15 59.69) (xy 74.93 59.69))
  (stroke (width 0) (type default)))
 (wire
  (pts (xy 57.15 64.77) (xy 74.93 64.77))
  (stroke (width 0) (type default)))
 (wire
  (pts (xy 57.15 69.85) (xy 74.93 69.85))
  (stroke (width 0) (type default)))
 (wire
  (pts (xy 57.15 151.13) (xy 57.15 156.21))
  (stroke (width 0) (type default)))
 (wire
  (pts (xy 57.15 156.21) (xy 66.04 156.21))
  (stroke (width 0) (type default)))
 (wire
  (pts (xy 66.04 139.7) (xy 66.04 156.21))
  (stroke (width 0) (type default)))
 (wire
  (pts (xy 90.17 118.11) (xy 90.17 120.65))
  (stroke (width 0) (type default)))
 (wire
  (pts (xy 90.17 118.11) (xy 152.4 118.11))
  (stroke (width 0) (type default)))
 (wire
  (pts (xy 90.17 128.27) (xy 90.17 139.7))
  (stroke (width 0) (type default)))
 (wire
  (pts (xy 90.17 139.7) (xy 90.17 143.51))
  (stroke (width 0) (type default)))
 (wire
  (pts (xy 90.17 139.7) (xy 97.79 139.7))
  (stroke (width 0) (type default)))
 (wire
  (pts (xy 90.17 143.51) (xy 119.38 143.51))
  (stroke (width 0) (type default)))
 (wire
  (pts (xy 107.95 139.7) (xy 128.27 139.7))
  (stroke (width 0) (type default)))
 (wire
  (pts (xy 119.38 151.13) (xy 119.38 156.21))
  (stroke (width 0) (type default)))
 (wire
  (pts (xy 119.38 156.21) (xy 128.27 156.21))
  (stroke (width 0) (type default)))
 (wire
  (pts (xy 125.73 35.56) (xy 125.73 48.26))
  (stroke (width 0) (type default)))
 (wire
  (pts (xy 125.73 55.88) (xy 125.73 66.04))
  (stroke (width 0) (type default)))
 (wire
  (pts (xy 128.27 139.7) (xy 128.27 156.21))
  (stroke (width 0) (type default)))
 (wire
  (pts (xy 152.4 118.11) (xy 152.4 120.65))
  (stroke (width 0) (type default)))
 (wire
  (pts (xy 152.4 118.11) (xy 214.63 118.11))
  (stroke (width 0) (type default)))
 (wire
  (pts (xy 152.4 128.27) (xy 152.4 139.7))
  (stroke (width 0) (type default)))
 (wire
  (pts (xy 152.4 139.7) (xy 152.4 143.51))
  (stroke (width 0) (type default)))
 (wire
  (pts (xy 152.4 139.7) (xy 160.02 139.7))
  (stroke (width 0) (type default)))
 (wire
  (pts (xy 152.4 143.51) (xy 181.61 143.51))
  (stroke (width 0) (type default)))
 (wire
  (pts (xy 170.18 139.7) (xy 190.5 139.7))
  (stroke (width 0) (type default)))
 (wire
  (pts (xy 181.61 151.13) (xy 181.61 156.21))
  (stroke (width 0) (type default)))
 (wire
  (pts (xy 181.61 156.21) (xy 190.5 156.21))
  (stroke (width 0) (type default)))
 (wire
  (pts (xy 190.5 139.7) (xy 190.5 156.21))
  (stroke (width 0) (type default)))
 (wire
  (pts (xy 214.63 118.11) (xy 214.63 120.65))
  (stroke (width 0) (type default)))
 (wire
  (pts (xy 214.63 128.27) (xy 214.63 139.7))
  (stroke (width 0) (type default)))
 (wire
  (pts (xy 214.63 139.7) (xy 214.63 143.51))
  (stroke (width 0) (type default)))
 (wire
  (pts (xy 214.63 139.7) (xy 222.25 139.7))
  (stroke (width 0) (type default)))
 (wire
  (pts (xy 214.63 143.51) (xy 243.84 143.51))
  (stroke (width 0) (type default)))
 (wire
  (pts (xy 232.41 139.7) (xy 252.73 139.7))
  (stroke (width 0) (type default)))
 (wire
  (pts (xy 243.84 151.13) (xy 243.84 156.21))
  (stroke (width 0) (type default)))
 (wire
  (pts (xy 243.84 156.21) (xy 252.73 156.21))
  (stroke (width 0) (type default)))
 (wire
  (pts (xy 252.73 139.7) (xy 252.73 156.21))
  (stroke (width 0) (type default)))
 (junction
  (at 27.94 118.11)
  (diameter 0)
  (color 0 0 0 0))
 (junction
  (at 31.75 35.56)
  (diameter 0)
  (color 0 0 0 0))
 (junction
  (at 90.17 118.11)
  (diameter 0)
  (color 0 0 0 0))
 (junction
  (at 27.94 139.7)
  (diameter 0)
  (color 0 0 0 0))
 (junction
  (at 43.18 35.56)
  (diameter 0)
  (color 0 0 0 0))
 (junction
  (at 152.4 118.11)
  (diameter 0)
  (color 0 0 0 0))
 (junction
  (at 90.17 139.7)
  (diameter 0)
  (color 0 0 0 0))
 (junction
  (at 152.4 139.7)
  (diameter 0)
  (color 0 0 0 0))
 (junction
  (at 214.63 139.7)
  (diameter 0)
  (color 0 0 0 0)))
